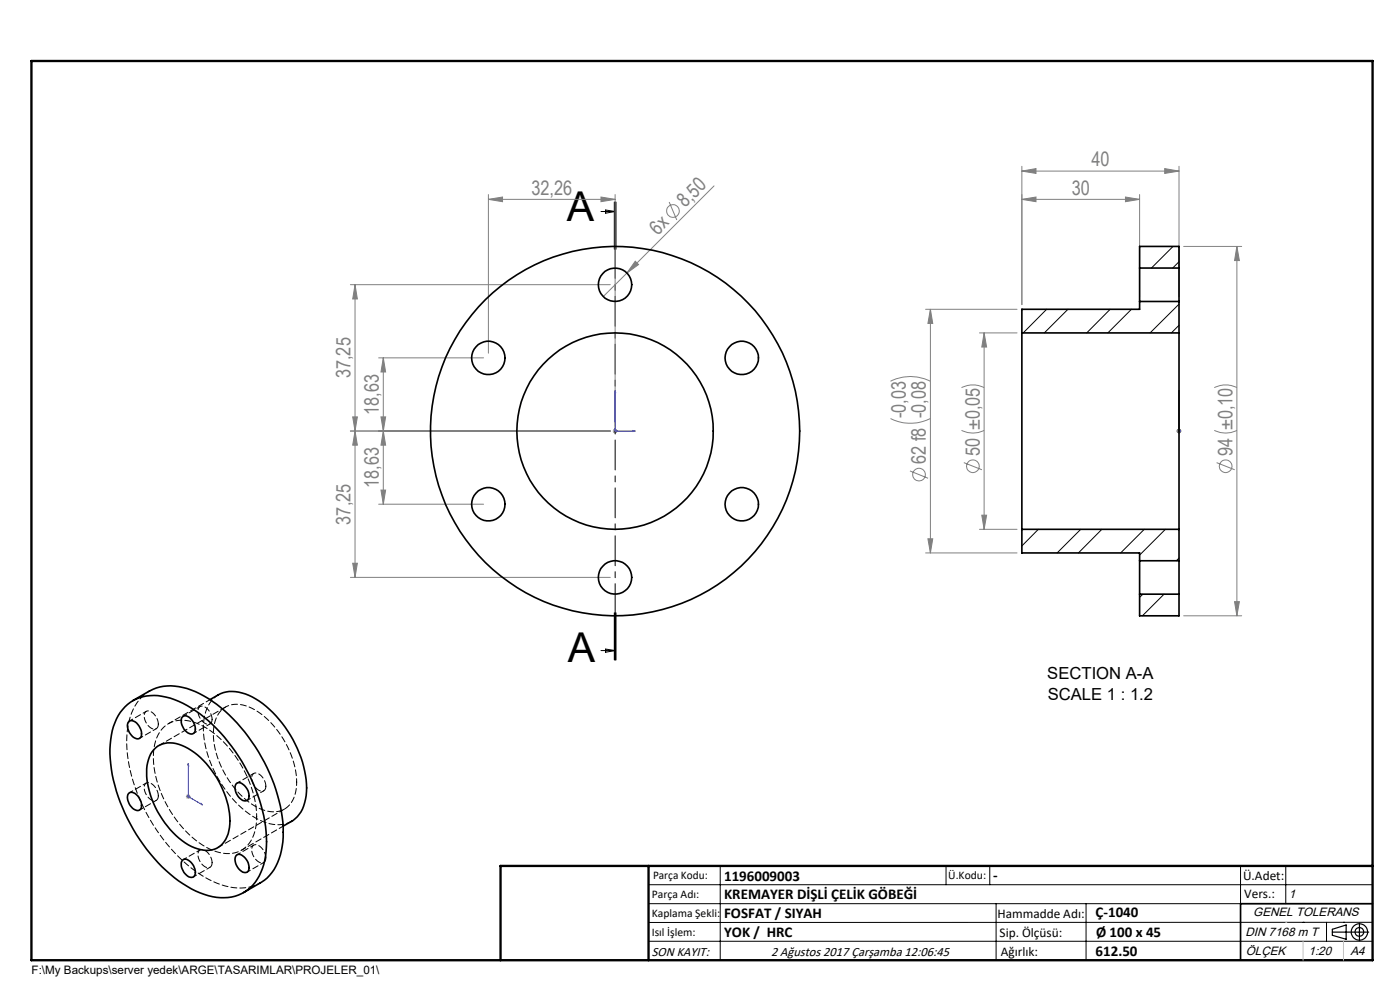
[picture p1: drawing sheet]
<svg xmlns="http://www.w3.org/2000/svg" width="297mm" height="210mm" viewBox="0 0 297 210" stroke-linecap="round" stroke-linejoin="round" font-family="sans-serif">
<g fill="none" stroke="#808080" stroke-width=".21">
<path d="M151.5 39.4l-18.5 18.5M216.8 36.3l3-.5v1zM216.8 35.3v29.3M216.8 36.3h33.3M247.1 35.8l3 .5-3 .5zM250.1 35.3v27.7M103.6 42.3l3-.5v1zM103.6 41.3v33.6M103.6 42.3h26.9M127.5 41.8l3 .5-3 .5zM130.5 41.3v49.1M133 57.9l-5 5"/>
<path d="M134.8 55.4l.7 .7-2.5 1.8zM142 42.9l1.6 3.8M216.8 42.3l3-.5v1zM216.8 42.3h25M238.8 41.8l3 .5-3 .5zM241.8 41.3v21.7M251.1 52.3h12.3M262.4 52.3l.5 3h-1zM262.4 52.3v78.3M74.3 60.4h55.2M75.3 60.4l.5 3h-1zM75.3 60.4v62.1"/>
<path d="M80.3 75.9h22.3M81.3 75.9l.5 3h-1zM81.3 75.9v31.1M196.4 65.6h19.4M197.4 65.6l.5 3h-1.1zM197.4 65.6v51.7M207.8 70.6h8M208.8 70.6l.5 3h-1zM208.8 70.6v41.7M74.3 91.4h55.2M74.8 88.4h1l-.5 3zM75.3 91.4l.5 3h-1z"/>
<path d="M80.8 88.4h1l-.5 3zM81.3 91.4l.5 3h-1zM130 91.4h1M130.1 91.1l.7 .7M130.5 90.9v1.1M130.8 91.1l-.7 .7M188.9 88.8a9.6 9.6 0 0 0 8.5 0M188.9 80.9a9.3 9.3 0 0 1 8.5 0M193 99.9l3.9 1.6M204 91.3a5.4 5.4 0 0 0 4.8 0M204 82.2a5.4 5.4 0 0 1 4.8 0M204.5 98.1l3.8 1.6"/>
<path d="M249.6 91.4h1M249.7 91.1l.8 .7M250.1 90.9v1.1M250.5 91.1l-.8 .7M257.6 91.3a5.4 5.4 0 0 0 4.8 0M257.6 82.2a5.4 5.4 0 0 1 4.8 0M258.1 98.1l3.8 1.6M74.8 119.5h1l-.5 3zM80.3 107h22.3M80.8 104h1l-.5 3zM196.4 117.3h19.4M196.8 114.3h1.1l-.5 3z"/>
<path d="M207.8 112.3h8M208.3 109.3h1l-.5 3zM74.3 122.5h55.2M251.1 130.6h12.3M261.9 127.6h1l-.5 3zM39.4 169h1M39.6 168.6l.7 .7M39.9 168.5v1M40.3 168.6l-.7 .7"/>
<circle cx="142.8" cy="44.8" r="1.35"/>
<circle cx="206.4" cy="98.9" r="1.34"/>
<circle cx="260" cy="98.9" r="1.34"/>
<circle cx="195" cy="100.7" r="1.33"/>
</g>
<g fill="none" stroke="#000" stroke-width=".25">
<path d="M282.6 197.7h7.8M282.6 197.1l3-.9v3l-3-.8zM288.4 195.8v3.8M106.2 203.7h185"/>
<circle cx="288.4" cy="197.7" r="1.74"/>
<circle cx="288.4" cy="197.7" r=".93"/>
</g>
<path d="M130.5 82.9v8.5h4.3M130.5 82.9l.1 .4h-.2zM134.3 91.3l.5 .1-.5 .1zM250.1 91.3v.2zM250.1 82.9v.4v-.4M250.1 91.4h.1M250.1 82.9v8.5M39.9 162v7l3.1 1.7M39.9 162l.1 .4-.1-.1zM42.7 170.5l.3 .2-.3-.1z" fill="none" stroke="#00f" stroke-width=".21"/>
<path d="M130.5 42.9v97.1" fill="none" stroke="#000" stroke-width=".21" stroke-dasharray="6.3 1.3 1.3 1.3" stroke-dashoffset=".3"/>
<g fill="none" stroke="#000" stroke-width=".21">
<path d="M127.5 44.9h3M128.5 44.5l2 .4-2 .3zM130.3 42.9v10M130.5 42.9v10M130.7 42.9v10M127.5 138h3M128.5 137.7l2 .3-2 .4zM130.3 130v10M130.5 130v10M130.7 130v10zM137.6 187.7h153.6M137.6 191.7h153.6"/>
<path d="M137.6 199.7h153.6M152.8 183.7v20M200.7 183.7v4M210 183.7v4M211.3 191.7v12M230.4 191.7v12M263.2 183.7v20M272.8 183.7v8M276.4 195.6h.1M281.4 195.6v4.1M285 195.6h.1M291.2 195.6l-153.6 .1"/>
</g>
<path d="M291.2 191.7h-28v12" fill="none" stroke="#000" stroke-width=".35"/>
<path d="M6.7 12.9h284.5v190.8h-284.5zM137.6 183.7v20M291.2 183.7h-185v20" fill="none" stroke="#000" stroke-width=".5"/>
<path d="M276.4 199.7v4M285 199.7v4" fill="none" stroke="#c0c0c0" stroke-width=".21"/>
<path d="M272.8 195.6h.1" fill="none" stroke="#c0c0c0" stroke-width=".25"/>
<g fill="#00f">
<path d="M134.3 91.3l.5 .1-.5 .1zM130.5 82.9l.1 .4h-.2z"/>
<path d="M42.7 170.5l.3 .2-.3-.1zM39.9 162l.1 .4-.1-.1z"/>
<path d="M250.1 91.3v.2zM250.1 82.9v.4zM250.1 91.3v.2zM250.1 82.9v.4z"/>
</g>
<g fill="#808080">
<path d="M134.8 55.4l.7 .7-2.5 1.8z"/>
<path d="M127.5 41.8l3 .5-3 .5zM103.6 42.3l3-.5v1zM247.1 35.8l3 .5-3 .5zM216.8 36.3l3-.5v1z"/>
<path d="M216.8 42.3l3-.5v1zM238.8 41.8l3 .5-3 .5z"/>
<path d="M74.8 88.4h1l-.5 3zM75.3 60.4l.5 3h-1zM80.8 88.4h1l-.5 3zM81.3 75.9l.5 3h-1z"/>
<path d="M81.3 91.4l.5 3h-1zM80.8 104h1l-.5 3zM75.3 91.4l.5 3h-1zM74.8 119.5h1l-.5 3zM208.8 70.6l.5 3h-1zM208.3 109.3h1l-.5 3zM197.4 65.6l.5 3h-1.1zM196.8 114.3h1.1l-.5 3zM262.4 52.3l.5 3h-1zM261.9 127.6h1l-.5 3z"/>
</g>
<g fill="none" stroke="#000" stroke-width=".35">
<path d="M241.8 56.9v7.1M241.8 56.9v-4.6h8.3v4.6M241.8 56.9h8.3M250.1 56.9v7.1M216.8 70.6v41.7M216.8 70.6h33.3M241.8 64v1.6h-25v5M241.8 64h8.3M250.1 70.6v41.7M250.1 64v6.6M216.8 112.3v5h25v1.6M216.8 112.3h33.3"/>
<path d="M241.8 118.9v7.1M241.8 118.9h8.3M250.1 118.9v7.1M250.1 112.3v6.6M241.8 126v4.6h8.3v-4.6M241.8 126h8.3M26.5 150a8.8 8.8 0 0 1 8.7-2.1 25.3 25.3 0 0 1 13.2 9.4 36 36 0 0 1 8.2 21.3 12.9 12.9 0 0 1-3.5 9.7 9.8 9.8 0 0 1-10.7 1.1 31.8 31.8 0 0 1-14.7-14.6 30.8 30.8 0 0 1-4.2-17.9 12 12 0 0 1 3-6.9zM27.4 153a2 2 0 0 1 2.4 1.6 1.34 1.34 0 0 1-.6 2.1 2.74 2.74 0 0 1-1.9-3.6zM28.2 148.6l3.5-2a10.3 10.3 0 0 1 8.8-.2 29.9 29.9 0 0 1 13.7 12 34.5 34.5 0 0 1 5.9 19.2 12 12 0 0 1-4 9.1l-4.4 2.6M32.6 159a5 5 0 0 1 6-.9 18.2 18.2 0 0 1 9.3 11 11.4 11.4 0 0 1 0 8.9 4.7 4.7 0 0 1-6 2 16.5 16.5 0 0 1-8.9-8.6 14.9 14.9 0 0 1-1.5-10.3l.5-1.2zM38.7 152.1a1.29 1.29 0 0 1 1.9 .5 2.28 2.28 0 0 1 .5 3 2 2 0 0 1-2.4-1.7l-.2-.7v-.6zM44.6 148.4a7.2 7.2 0 0 1 5.3-1.7 15 15 0 0 1 9.3 5.9 22.7 22.7 0 0 1 5.7 16.2 6.8 6.8 0 0 1-3.1 5.4l-1.8 1.1"/>
<path d="M27.4 168.2a2 2 0 0 1 2.4 1.6 1.34 1.34 0 0 1-.6 2.1 2.74 2.74 0 0 1-1.9-3.6zM50.1 166.3a1.25 1.25 0 0 1 1.9 .5 2.32 2.32 0 0 1 .5 3 2.11 2.11 0 0 1-2.4-1.7l-.3-1zM38.7 182.6a1.25 1.25 0 0 1 1.9 .4 2.32 2.32 0 0 1 .5 3 2.07 2.07 0 0 1-2.4-1.6l-.2-.8v-.6zM50.2 181.4a1.63 1.63 0 0 1 2 .9 2.22 2.22 0 0 1 .3 2.7 2.11 2.11 0 0 1-2.4-1.7l-.3-1 .2-.6z"/>
<circle cx="103.6" cy="75.9" r="3.5"/>
<circle cx="130.5" cy="60.4" r="3.5"/>
<circle cx="157.4" cy="75.9" r="3.5"/>
<circle cx="130.5" cy="91.4" r="20.8"/>
<circle cx="130.5" cy="91.4" r="39.2"/>
<circle cx="103.6" cy="107" r="3.5"/>
<circle cx="157.4" cy="107" r="3.5"/>
<circle cx="130.5" cy="122.5" r="3.5"/>
</g>
<g fill="none" stroke="#000" stroke-width=".21">
<path d="M248.8 52.3l-4.5 4.6M250.1 55.5l-1.3 1.4M222 65.6l-4.9 5M226.6 65.6l-5.1 5M235.5 65.6l-5 5M240 65.6l-5 5M250.1 64.5l-6.1 6.1M250.1 69l-1.6 1.6M220.3 112.3l-3.5 3.5M229.3 112.3l-5 5M233.8 112.3l-5 5M242.7 112.3l-5 5"/>
<path d="M247.2 112.3l-5.4 5.4M250.1 118.4l-.5 .5M242.5 126l-.7 .7M246.9 126l-4.5 4.6"/>
</g>
<g fill="none" stroke="#000" stroke-width=".21" stroke-dasharray="1.3 .6" stroke-dashoffset=".5">
<path d="M29.6 156.6l3.6-2M31 150.9l-3.5 2M31.7 146.6a10.6 10.6 0 0 0-4.7 8.2 32.5 32.5 0 0 0 5.5 20.1 30.8 30.8 0 0 0 13.5 12.4 10.4 10.4 0 0 0 9.2 0M41 155.6l3.6-2M42.4 149.9l-3.5 2M29.6 171.8l3.6-2M31 166.1l-3.5 2M52.4 169.8l3.6-2.1M53.8 164.1l-3.5 2M53.8 179.3l-3.5 2M62.9 165.9a19.3 19.3 0 0 0-9.5-15.7 5.2 5.2 0 0 0-7 1.1 10.3 10.3 0 0 0-.5 8.5 18.8 18.8 0 0 0 9.5 11.9 5 5 0 0 0 7.4-4.3l.1-1.5M41 186l3.6-2"/>
<path d="M42.4 180.3l-3.5 2M52.4 185l3.6-2.1"/>
</g>
<path d="M33.6 153.6a2.72 2.72 0 0 0-2.4-2.8 1.47 1.47 0 0 0-.4 2.1 2.05 2.05 0 0 0 2.4 1.6l.3-.3 .1-.6M45 152.6a2.72 2.72 0 0 0-2.4-2.8 1.47 1.47 0 0 0-.4 2.1 2.05 2.05 0 0 0 2.4 1.6l.3-.4 .1-.5M33.6 168.8a2.72 2.72 0 0 0-2.4-2.8 1.47 1.47 0 0 0-.4 2.1 2.05 2.05 0 0 0 2.4 1.7l.3-.4 .1-.6M56.4 166.8a2.72 2.72 0 0 0-2.4-2.8 1.47 1.47 0 0 0-.4 2.1 2.05 2.05 0 0 0 2.4 1.6l.3-.4 .1-.5M45 183a2.72 2.72 0 0 0-2.4-2.8 1.47 1.47 0 0 0-.4 2.1 2.05 2.05 0 0 0 2.4 1.6l.3-.3 .1-.6M56.4 182a2.72 2.72 0 0 0-2.4-2.8 1.47 1.47 0 0 0-.4 2.1 2.05 2.05 0 0 0 2.4 1.6l.3-.4 .1-.5" fill="none" stroke="#000" stroke-width=".21" stroke-dasharray="1.3 .6"/>
<path d="M46.4 147.4a7.4 7.4 0 0 0-3.3 6.6 24.1 24.1 0 0 0 11.2 19.6 7.6 7.6 0 0 0 7.5 .6M47.9 150l-14.2 8.1M46.2 179.8l14.1-8.2" fill="none" stroke="#000" stroke-width=".21" stroke-dasharray="1.3 .6" stroke-dashoffset=".1"/>
<path d="M54.5 173.2a24 24 0 0 0-11.6-19.2 6.9 6.9 0 0 0-8.2 .3 9.9 9.9 0 0 0-2 8.5 24.5 24.5 0 0 0 11 16.9 7.4 7.4 0 0 0 7.9 .4 7.9 7.9 0 0 0 2.9-6.9" fill="none" stroke="#000" stroke-width=".21" stroke-dasharray="1.3 .6" stroke-dashoffset=".6"/>
<path d="M44.6 148.4l-8.9 5.1M51.2 180.3l8.9-5.1" fill="none" stroke="#000" stroke-width=".21" stroke-dasharray="1.3 .6" stroke-dashoffset=".3"/>
<g font-size="8.7">
<text x="120.2" y="46.9">A</text>
<text x="120.5" y="140.4">A</text>
</g>
<g font-size="4.2" fill="#808080">
<text x="231.5" y="35.3">40</text>
<text x="112.7" y="41.3">32,26</text>
<text x="227.4" y="41.3">30</text>
<text x="145.4" y="44.2" transform="rotate(-45 145.4 44.2)">8,50</text>
<text x="139.6" y="50" transform="rotate(-45 139.6 50)">6x</text>
<text x="74.4" y="80.2" transform="rotate(-90 74.4 80.2)">37,25</text>
<text x="80.4" y="88" transform="rotate(-90 80.4 88)">18,63</text>
<text x="192.2" y="88.8" transform="rotate(-90 192.2 88.8)">-0,03</text>
<text x="196.4" y="98.4" transform="rotate(-90 196.4 98.4)">62 f8 -0,08</text>
<text x="207.9" y="96.7" transform="rotate(-90 207.9 96.7)">50 ±0,05</text>
<text x="261.5" y="96.7" transform="rotate(-90 261.5 96.7)">94 ±0,10</text>
<text x="80.4" y="103.5" transform="rotate(-90 80.4 103.5)">18,63</text>
<text x="74.4" y="111.3" transform="rotate(-90 74.4 111.3)">37,25</text>
</g>
<g font-size="3.5">
<text x="222.2" y="143.9">SECTION A-A</text>
<text x="222.3" y="148.5">SCALE 1 : 1.2</text>
</g>
<g font-size="3.2">
<text x="153.6" y="186.8">1196009003</text>
<text x="153.6" y="190.8">KREMAYER DİŞLİ ÇELİK GÖBEĞİ</text>
<text x="210.7" y="186.6">-</text>
<text x="153.6" y="194.8">FOSFAT / SIYAH</text>
<text x="232.4" y="194.5">Ç-1040</text>
<text x="153.6" y="198.8">YOK / HRC</text>
<text x="232.4" y="202.8">612.50</text>
<text x="232.5" y="198.8">Ø 100 x 45</text>
</g>
<g font-size="2.8">
<text x="263.7" y="186.7">Ü.Adet:</text>
<text x="263.9" y="190.5">Vers.:</text>
<text x="211.6" y="194.8">Hammadde Adı:</text>
<text x="138.3" y="202.8">SON KAYIT:</text>
<text x="163.6" y="202.8">2 Ağustos 2017 Çarşamba 12:06:45</text>
<text x="212.1" y="198.7">Sip. Ölçüsü:</text>
<text x="212.3" y="202.7">Ağırlık:</text>
</g>
<g font-size="2.6">
<text x="273.4" y="190.4">1</text>
<text x="265.9" y="194.4">GENEL TOLERANS</text>
<text x="264.2" y="198.5">DIN 7168 m T</text>
<text x="264.3" y="202.6">ÖLÇEK</text>
<text x="277.6" y="202.6">1:20</text>
<text x="286.5" y="202.6">A4</text>
</g>
<g font-size="2.5">
<text x="138.3" y="190.5">Parça Adı:</text>
<text x="138.5" y="186.5">Parça Kodu:</text>
<text x="201.2" y="186.5">Ü.Kodu:</text>
<text x="138.3" y="194.5">Kaplama Şekli:</text>
<text x="138.3" y="198.6">Isıl İşlem:</text>
<text x="6.7" y="206.7">F:\My Backups\server yedek\ARGE\TASARIMLAR\PROJELER_01\</text>
</g>
</svg>
